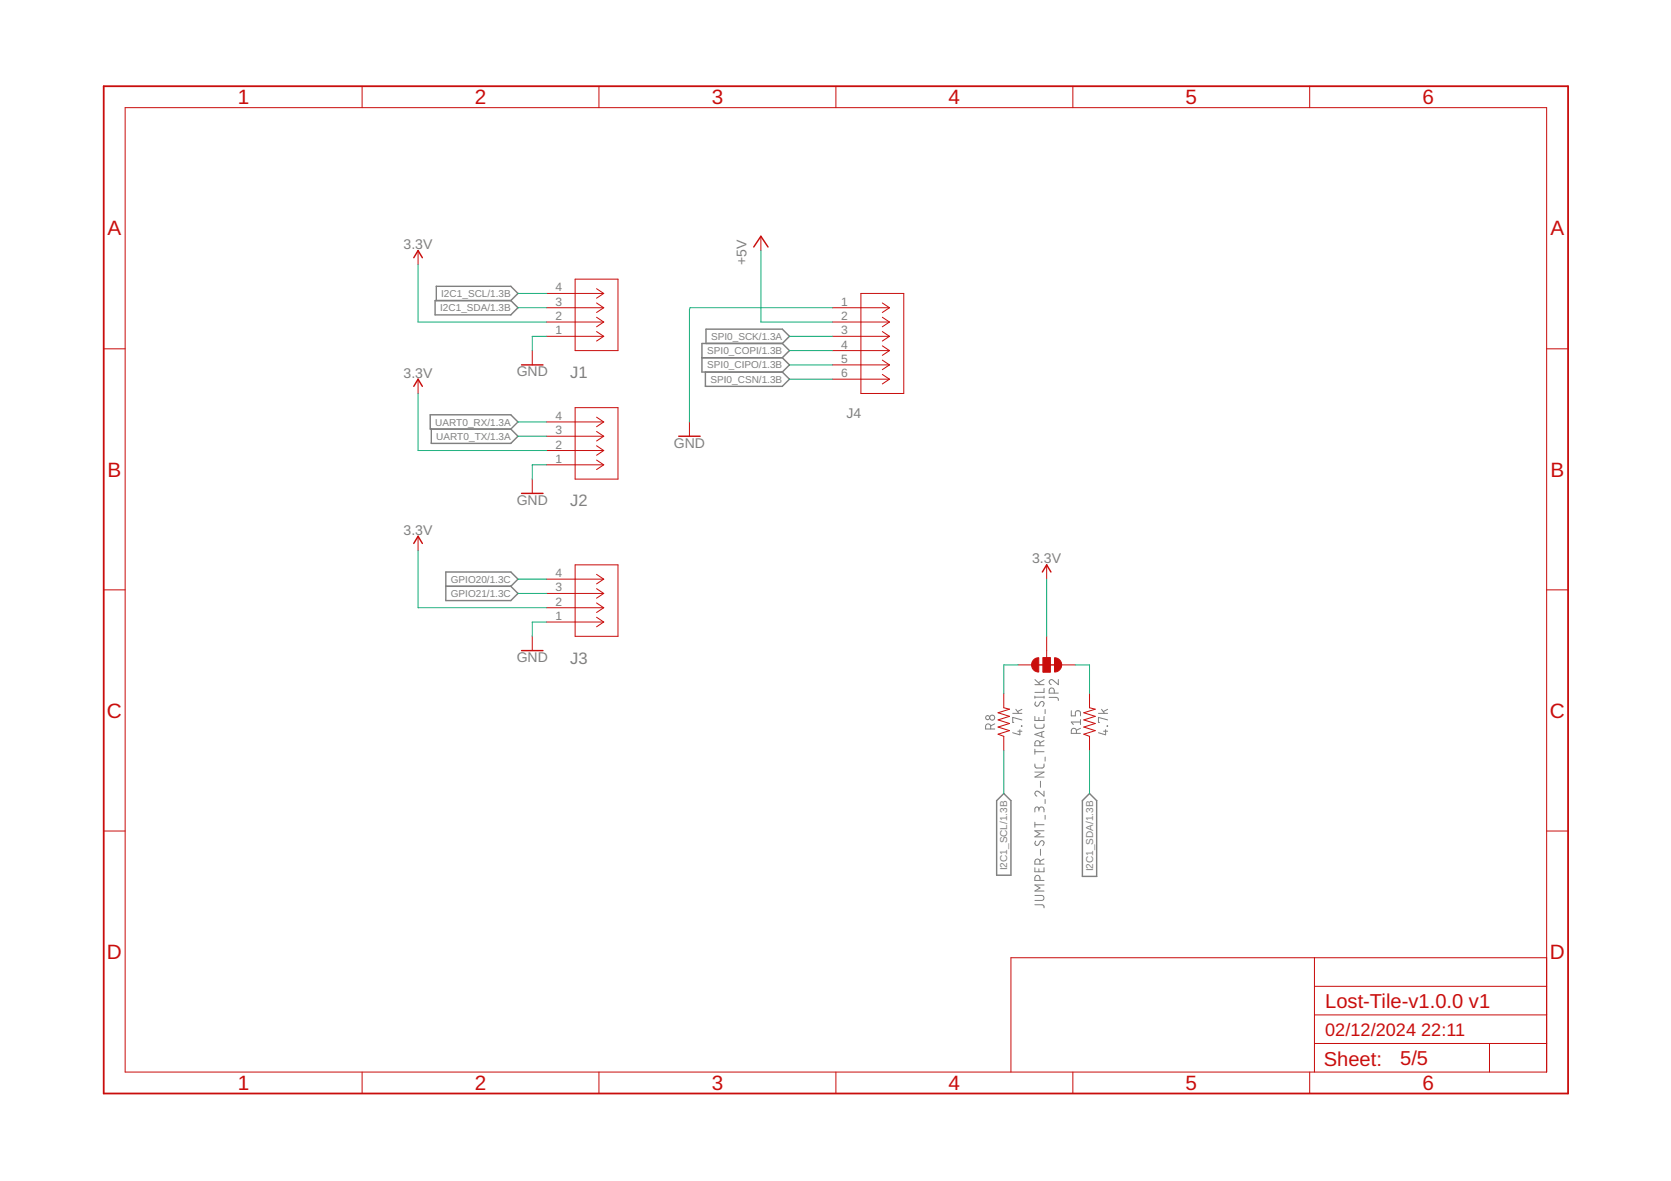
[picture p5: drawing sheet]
<svg xmlns="http://www.w3.org/2000/svg" width="297mm" height="210mm" viewBox="0 0 297 210" stroke-linecap="round" stroke-linejoin="round" font-family="sans-serif">
<g fill="none" stroke="#808080" stroke-width=".18">
<path d="M176.1 129.6v-.5a.46 .46 0 0 0-.4-.4 .46 .46 0 0 0-.5 .4v.5h1.6M176.8 128.7l-.7 .3M180 126.8h1.7M180.6 126.1l.5 .7M180.9 130h.8M181.3 129.7v.9l-1.3-.4M181.6 129l.1 .1zM181.7 128l-1.7-.5v.9h.2M181.7 126.1l-.8 .4M184 135.8v.5l.3 .2h1.1l.2-.2v-.5M184 128.7v.5l.3 .2 1.2-.1 .1-.6M184 127.3v.8h1.6v-.8"/>
<path d="M184 123.7v.4M184 133.2v.8M184 137.2h1.6l-1.6 .9h1.6M184 133.6h1.6M184 123.9h1.6M184 121.7h1.6M184 120.8l1 .9M184.1 124.8l-.1 .1a.38 .38 0 0 0 .1 .6 .38 .38 0 0 0 .5-.2l.3-.5a.41 .41 0 0 1 .6 0 .41 .41 0 0 1 0 .6l-.1 .2M184.7 127.5v.6M184.9 132.5v-.4a.46 .46 0 0 0-.5-.5 .46 .46 0 0 0-.4 .5v.4h1.6M185 138.9v1M185.2 130.1v.8"/>
<path d="M185.6 122.3v.8h-1.6M185.6 123.7v.4M185.6 131.6l-.7 .4M185.6 130l-1.6 .5 1.6 .6M185.6 120.8l-1 .5M185.8 126.1v.7M185.8 134.6v.7M186.5 124h1.4l.2 .2v.3M187.4 123.2v-.5a.46 .46 0 0 0-.4-.4 .46 .46 0 0 0-.5 .4v.5h1.6M188.1 120.8v.9l-.9-.8a.44 .44 0 0 0-.7 .2 .44 .44 0 0 0 .4 .6M190.4 126.3v.9h.8v-.5a.46 .46 0 0 1 .4-.4 .46 .46 0 0 1 .5 .4v.5M191.3 130.3v-.4a.46 .46 0 0 0-.4-.5 .46 .46 0 0 0-.5 .5v.4h1.7"/>
<path d="M192.1 129.4l-.8 .4M192.1 128.3h-1.7l.4 .5M192.1 127.9v.9M195.3 126.8h1.6M195.8 126.1l.5 .7M196.2 130h.7M196.5 129.7v.9l-1.2-.4M196.8 129l.1 .1zM196.9 128l-1.6-.5v.9h.2M196.9 126.1l-.8 .4M184 159.2h1.1a.44 .44 0 0 1 .5 .4 .44 .44 0 0 1-.5 .4h-1.1M184 154.2v.7h1.6v-.7"/>
<path d="M184 146.1v.9M184 146.6h1.6M184.1 149.5l-.1 .2a.38 .38 0 0 0 .1 .5 .38 .38 0 0 0 .5-.1l.3-.5a.41 .41 0 0 1 .6-.1 .41 .41 0 0 1 0 .7l-.1 .1M184.7 143.9a.46 .46 0 0 1 .4-.5 .46 .46 0 0 1 .5 .5v.4M184.7 144.1v-.3a.36 .36 0 0 0-.4-.4 .36 .36 0 0 0-.3 .4v.5M184.7 154.4v.5M184.9 156.5v-.5a.46 .46 0 0 0-.5-.4 .46 .46 0 0 0-.4 .4v.5h1.6M184.9 153.6v-.5a.46 .46 0 0 0-.5-.4 .46 .46 0 0 0-.4 .4v.5h1.6M185 150.9v1.1M185.6 140.6v.9l-.9-.8a.44 .44 0 0 0-.7 .2 .44 .44 0 0 0 .3 .6M185.6 157.3h-1.6l.9 .5-.9 .6h1.6M185.6 152.7l-.7 .3"/>
<path d="M185.6 147.7h-1.6l.9 .5-.9 .5h1.6M185.8 142.1v.7M185.8 144.9v.7M184 160.8h1.4l.2 .2v.4"/>
<circle cx="175.6" cy="127.5" r=".36"/>
<circle cx="176.4" cy="127.6" r=".45"/>
</g>
<g fill="none" stroke="#808080" stroke-width=".25">
<path d="M77.3 53.4h13.5l1.3 1.3-1.3 1.3h-13.5zM77.6 53.4v-2.5h13.2l1.3 1.3-1.3 1.2M76.5 73.7h14.3l1.3 1.3-1.3 1.3h-14.3zM76.7 76.3v2.5h14.1l1.3-1.3-1.3-1.2M124.8 63.6h14.3M125.4 66.1v2.6h13.7l1.2-1.3-1.2-1.3M125.5 61v-2.5h13.6l1.2 1.3-1.2 1.2M139.1 61h-14.3v5.1h14.3M139.1 63.6l1.2 1.3-1.2 1.2M139.1 61l1.2 1.3-1.2 1.3M79.2 101.7h11.6l1.3 1.2-1.3 1.3 1.3 1.3-1.3 1.2h-11.6zM79.2 104.2h11.6"/>
<path d="M178.4 141l1.3 1.3v13.3h-2.5v-13.3zM193.7 141l1.2 1.3v13.5h-2.5v-13.5z"/>
</g>
<g fill="none" stroke="#c90d0c" stroke-width=".18">
<path d="M22.2 19.1h252.7v171.4h-252.7zM64.4 15.3v3.8M106.5 15.3v3.8M148.6 15.3v3.8M190.7 15.3v3.8M232.8 15.3v3.8M74.3 44.5v2.6M97.2 54.7h10.1M97.2 57.2h10.1M97.2 59.8h10.1M97.2 52.2h10.1M102.2 49.6h7.7v12.7h-7.7z"/>
<path d="M106 58.9l1.3 .9M106 56.4l1.3 .8M106 53.8l1.3 .9M106 51.3l1.3 .9M107.3 59.8l-1.3 .8M107.3 57.2l-1.3 .9M107.3 54.7l-1.3 .8M107.3 52.2l-1.3 .8M135.3 42v2.5M148 54.7h10.1M148 57.2h10.1M148 59.8h10.1"/>
<path d="M153 52.2h7.7v17.7h-7.7zM156.8 53.8l1.3 .9M156.8 56.4l1.3 .8M156.8 58.9l1.3 .9M158.1 54.7l-1.3 .8M158.1 57.2l-1.3 .9M158.1 59.8l-1.3 .8M18.4 62h3.8M74.3 67.4v2.5M94.6 62.3v2.6M97.2 77.5h10.1M97.2 75h10.1"/>
<path d="M102.2 72.5h7.7v12.7h-7.7zM106 79.2l1.3 .9M106 76.7l1.3 .8M106 74.1l1.3 .9M107.3 77.5l-1.3 .9M107.3 75l-1.3 .8M122.6 75v2.5M148 62.3h10.1M148 64.9h10.1M148 67.4h10.1M156.8 61.5l1.3 .8M156.8 64l1.3 .9"/>
<path d="M156.8 66.5l1.3 .9M158.1 62.3l-1.3 .9M158.1 64.9l-1.3 .8M158.1 67.4l-1.3 .8M274.9 62h3.8M74.3 95.3v2.6M94.6 85.2v2.5M97.2 82.6h10.1M97.2 80.1h10.1M106 81.8l1.3 .8M107.3 82.6l-1.3 .9M107.3 80.1l-1.3 .8"/>
<path d="M18.4 104.8h3.8M94.6 113.1v2.5M97.2 110.6h10.1M97.2 108h10.1M97.2 105.5h10.1M97.2 102.9h10.1M102.2 100.4h7.7v12.7h-7.7zM106 109.7l1.3 .9M106 107.2l1.3 .8M106 104.6l1.3 .9M106 102.1l1.3 .8M107.3 110.6l-1.3 .8"/>
<path d="M107.3 108l-1.3 .9M107.3 105.5l-1.3 .8M107.3 102.9l-1.3 .9M181 118.2h2.5M185.4 116.9h1.3v2.5h-1.3zM186.1 100.4v2.5M186.1 113.1v3.8M188.6 118.2h2.5M274.9 104.8h3.8M178.4 123.3v2.5l1.1 .2-2.1 .7 2.1 .6-2.1 .7 2.1 .6-2.1 .6 2.1 .7-2.1 .6 1 .4v2.5M193.7 123.3v2.5l1 .2-2 .7 2 .6-2 .7 2 .6-2 .6 2 .7-2 .6 1 .4v2.5M18.4 147.7h3.8"/>
<path d="M274.9 147.7h3.8M233.7 170.2v20.3M233.7 175.3h41.2M274.9 170.2h-95.2v20.3M64.4 190.5v3.9M106.5 190.5v3.9M148.6 190.5v3.9M190.7 190.5v3.9M232.8 190.5v3.9M233.7 185.5h41.2M233.7 180.4h41.2M264.8 185.5v5"/>
</g>
<path d="M18.4 15.3h260.3v179.1h-260.3z" fill="none" stroke="#c90d0c" stroke-width=".32"/>
<path d="M73.6 45.8l.7-1.3 .8 1.3M134 43.9l1.3-1.9 1.2 1.9M73.6 68.7l.7-1.3 .8 1.3M92.7 64.9h3.8M120.6 77.5h3.9M73.6 96.6l.7-1.3 .8 1.3M92.7 87.7h3.8M92.7 115.6h3.8M184.3 118.2h3.8M185.3 101.7l.8-1.3 .7 1.3" fill="none" stroke="#c90d0c" stroke-width=".25"/>
<g fill="#c90d0c" stroke="#c90d0c" stroke-width=".18">
<path d="M183.7 117.3l.5-.3 .5-.1v2.5a1.27 1.27 0 0 1-1.2-.7 1.27 1.27 0 0 1 .2-1.4z" fill-rule="evenodd"/>
<path d="M187.5 116.9a1.26 1.26 0 0 1 1.2 1.3h-1.2z" fill-rule="evenodd"/>
<path d="M187.5 118.2h1.2a1.26 1.26 0 0 1-1.2 1.2z" fill-rule="evenodd"/>
</g>
<path d="M185.4 116.9h1.3v2.5h-1.3z" fill="#c90d0c" stroke="#c90d0c" stroke-width=".18"/>
<g fill="none" stroke="#0dab76" stroke-width=".18">
<path d="M74.3 47.1v10.1h22.9M92.1 54.7h5.1M92.1 52.2h5.1M97.2 59.8h-2.6v2.5M135.3 44.5v12.7h12.7M140.3 59.8h7.7M148 54.7h-25.3l-.1 .4v19.9M74.3 69.9v10.2h22.9M92.1 75h5.1M92.1 77.5h5.1M140.3 67.4h7.7M140.3 64.9h7.7"/>
<path d="M140.3 62.3h7.7M74.3 97.9v10.1h22.9M97.2 82.6h-2.6v2.6M92.1 102.9h5.1M92.1 105.5h5.1M97.2 110.6h-2.6v2.5M181 118.2h-2.6v5.1M186.1 102.9v10.2M191.1 118.2h2.6v5.1M178.4 133.4v7.6M193.7 133.4v7.6"/>
</g>
<g font-size="3.7" fill="#c90d0c">
<text x="42.3" y="18.5">1</text>
<text x="84.4" y="18.5">2</text>
<text x="126.5" y="18.5">3</text>
<text x="168.6" y="18.5">4</text>
<text x="210.7" y="18.5">5</text>
<text x="252.9" y="18.5">6</text>
<text x="19.1" y="41.9">A</text>
<text x="275.6" y="41.9">A</text>
<text x="19.1" y="84.7">B</text>
<text x="275.6" y="84.7">B</text>
<text x="19" y="127.6">C</text>
<text x="275.5" y="127.6">C</text>
<text x="19" y="170.4">D</text>
<text x="275.5" y="170.4">D</text>
<text x="42.3" y="193.7">1</text>
<text x="84.4" y="193.7">2</text>
<text x="126.5" y="193.7">3</text>
<text x="168.6" y="193.7">4</text>
<text x="210.7" y="193.7">5</text>
<text x="252.9" y="193.7">6</text>
</g>
<g font-size="3.6" fill="#c90d0c">
<text x="235.6" y="179.1">Lost-Tile-v1.0.0 v1</text>
<text x="235.3" y="189.4">Sheet:</text>
<text x="248.9" y="189.3">5/5</text>
</g>
<g font-size="3.2" fill="#c90d0c">
<text x="235.6" y="184.2">02/12/2024</text>
<text x="252.6" y="184.2">22:11</text>
</g>
<g font-size="2.9" fill="#808080">
<text x="101.3" y="67.1">J1</text>
<text x="101.3" y="90">J2</text>
<text x="101.3" y="117.9">J3</text>
</g>
<g font-size="2.5" fill="#808080">
<text x="71.7" y="44.3">3.3V</text>
<text x="132.7" y="47.1" transform="rotate(-90 132.7 47.1)">+5V</text>
<text x="71.7" y="67.1">3.3V</text>
<text x="91.8" y="66.9">GND</text>
<text x="150.5" y="74.4">J4</text>
<text x="119.8" y="79.6">GND</text>
<text x="91.8" y="89.7">GND</text>
<text x="71.7" y="95.1">3.3V</text>
<text x="183.5" y="100.1">3.3V</text>
<text x="91.8" y="117.7">GND</text>
</g>
<g font-size="2.1" fill="#808080">
<text x="98.7" y="51.8">4</text>
<text x="98.7" y="59.4">1</text>
<text x="98.7" y="56.9">2</text>
<text x="98.7" y="54.3">3</text>
<text x="149.5" y="54.3">1</text>
<text x="149.5" y="56.9">2</text>
<text x="149.5" y="59.4">3</text>
<text x="149.5" y="62">4</text>
<text x="149.5" y="64.5">5</text>
<text x="149.5" y="67">6</text>
<text x="98.7" y="77.2">3</text>
<text x="98.7" y="74.6">4</text>
<text x="98.7" y="82.3">1</text>
<text x="98.7" y="79.7">2</text>
<text x="98.7" y="107.7">2</text>
<text x="98.7" y="105.1">3</text>
<text x="98.7" y="102.6">4</text>
<text x="98.7" y="110.2">1</text>
</g>
<g font-size="1.8" fill="#808080">
<text x="78.4" y="52.8">I2C1_SCL/1.3B</text>
<text x="78.2" y="55.3">I2C1_SDA/1.3B</text>
<text x="125.7" y="65.5">SPI0_CIPO/1.3B</text>
<text x="125.7" y="62.9">SPI0_COPI/1.3B</text>
<text x="126.4" y="60.4">SPI0_SCK/1.3A</text>
<text x="126.3" y="68">SPI0_CSN/1.3B</text>
<text x="77.4" y="75.6">UART0_RX/1.3A</text>
<text x="77.6" y="78.2">UART0_TX/1.3A</text>
<text x="80.1" y="103.6">GPIO20/1.3C</text>
<text x="80.1" y="106.1">GPIO21/1.3C</text>
<text x="179.1" y="154.7" transform="rotate(-90 179.1 154.7)">I2C1_SCL/1.3B</text>
<text x="194.3" y="154.9" transform="rotate(-90 194.3 154.9)">I2C1_SDA/1.3B</text>
</g>
</svg>
